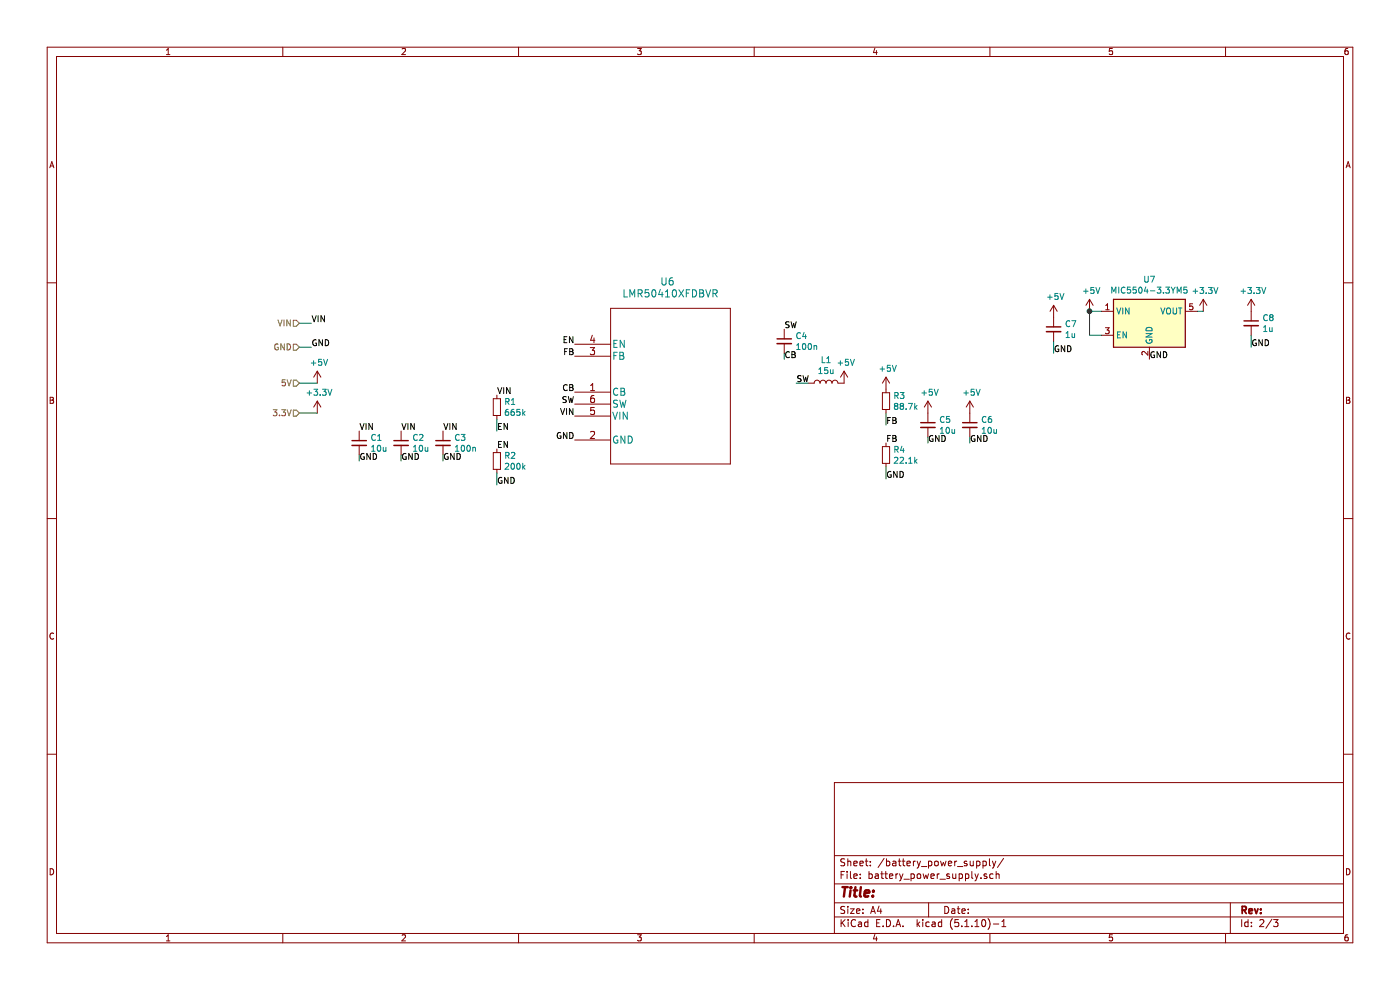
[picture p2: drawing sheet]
EESchema Schematic File Version 4
EELAYER 30 0
EELAYER END
$Descr A4 11693 8268
encoding utf-8
Sheet 2 3
Title ""
Date ""
Rev ""
Comp ""
Comment1 ""
Comment2 ""
Comment3 ""
Comment4 ""
$EndDescr
$Comp
L symbols:LMR50410YQDBVRQ1 U6
U 1 1
P 4800 2875
F 0 "U6" H 5575 3400 60  0000 C CNN
F 1 "LMR50410XFDBVR" H 5600 3300 60  0000 C CNN
F 2 "myFootprints:LMR50410XFDBVR" H 4800 2815 60  0001 C CNN
F 3 "" H 4800 2875 60  0000 C CNN
	1    4800 2875
	1    0    0    -1  
$EndComp
Wire Wire Line
	3000 3800 3000 3850
Text Label 3000 3850 0    50   ~ 0
GND
Text Label 3000 3600 0    50   ~ 0
VIN
$Comp
L Device:C_Small C1
U 1 1
P 3000 3700
F 0 "C1" H 3092 3746 50  0000 L CNN
F 1 "10u" H 3092 3655 50  0000 L CNN
F 2 "Capacitor_SMD:C_0603_1608Metric_Pad1.08x0.95mm_HandSolder" H 3000 3700 50  0001 C CNN
F 3 "~" H 3000 3700 50  0001 C CNN
	1    3000 3700
	1    0    0    -1  
$EndComp
Wire Wire Line
	3350 3800 3350 3850
Text Label 3350 3850 0    50   ~ 0
GND
Text Label 3350 3600 0    50   ~ 0
VIN
$Comp
L Device:C_Small C2
U 1 1
P 3350 3700
F 0 "C2" H 3442 3746 50  0000 L CNN
F 1 "10u" H 3442 3655 50  0000 L CNN
F 2 "Capacitor_SMD:C_0603_1608Metric_Pad1.08x0.95mm_HandSolder" H 3350 3700 50  0001 C CNN
F 3 "~" H 3350 3700 50  0001 C CNN
	1    3350 3700
	1    0    0    -1  
$EndComp
Wire Wire Line
	3700 3800 3700 3850
Text Label 3700 3850 0    50   ~ 0
GND
Text Label 3700 3600 0    50   ~ 0
VIN
$Comp
L Device:C_Small C3
U 1 1
P 3700 3700
F 0 "C3" H 3792 3746 50  0000 L CNN
F 1 "100n" H 3792 3655 50  0000 L CNN
F 2 "Capacitor_SMD:C_0603_1608Metric_Pad1.08x0.95mm_HandSolder" H 3700 3700 50  0001 C CNN
F 3 "~" H 3700 3700 50  0001 C CNN
	1    3700 3700
	1    0    0    -1  
$EndComp
$Comp
L Device:R_Small R1
U 1 1
P 4150 3400
F 0 "R1" H 4209 3446 50  0000 L CNN
F 1 "665k" H 4209 3355 50  0000 L CNN
F 2 "Resistor_SMD:R_0805_2012Metric_Pad1.20x1.40mm_HandSolder" H 4150 3400 50  0001 C CNN
F 3 "~" H 4150 3400 50  0001 C CNN
	1    4150 3400
	1    0    0    -1  
$EndComp
Text Label 4150 3300 0    50   ~ 0
VIN
Text Label 4150 3600 0    50   ~ 0
EN
Wire Wire Line
	4150 3500 4150 3600
$Comp
L Device:R_Small R2
U 1 1
P 4150 3850
F 0 "R2" H 4209 3896 50  0000 L CNN
F 1 "200k" H 4209 3805 50  0000 L CNN
F 2 "Resistor_SMD:R_0603_1608Metric_Pad0.98x0.95mm_HandSolder" H 4150 3850 50  0001 C CNN
F 3 "~" H 4150 3850 50  0001 C CNN
	1    4150 3850
	1    0    0    -1  
$EndComp
Text Label 4150 3750 0    50   ~ 0
EN
Text Label 4150 4050 0    50   ~ 0
GND
Wire Wire Line
	4150 3950 4150 4050
Wire Wire Line
	6550 2950 6550 3000
Text Label 6550 3000 0    50   ~ 0
CB
Text Label 6550 2750 0    50   ~ 0
SW
$Comp
L Device:C_Small C4
U 1 1
P 6550 2850
F 0 "C4" H 6642 2896 50  0000 L CNN
F 1 "100n" H 6642 2805 50  0000 L CNN
F 2 "Capacitor_SMD:C_0603_1608Metric_Pad1.08x0.95mm_HandSolder" H 6550 2850 50  0001 C CNN
F 3 "~" H 6550 2850 50  0001 C CNN
	1    6550 2850
	1    0    0    -1  
$EndComp
Wire Wire Line
	7750 3650 7750 3700
Text Label 7750 3700 0    50   ~ 0
GND
$Comp
L Device:C_Small C5
U 1 1
P 7750 3550
F 0 "C5" H 7842 3596 50  0000 L CNN
F 1 "10u" H 7842 3505 50  0000 L CNN
F 2 "Capacitor_SMD:C_1206_3216Metric_Pad1.33x1.80mm_HandSolder" H 7750 3550 50  0001 C CNN
F 3 "~" H 7750 3550 50  0001 C CNN
	1    7750 3550
	1    0    0    -1  
$EndComp
Wire Wire Line
	8100 3650 8100 3700
Text Label 8100 3700 0    50   ~ 0
GND
$Comp
L Device:C_Small C6
U 1 1
P 8100 3550
F 0 "C6" H 8192 3596 50  0000 L CNN
F 1 "10u" H 8192 3505 50  0000 L CNN
F 2 "Capacitor_SMD:C_1206_3216Metric_Pad1.33x1.80mm_HandSolder" H 8100 3550 50  0001 C CNN
F 3 "~" H 8100 3550 50  0001 C CNN
	1    8100 3550
	1    0    0    -1  
$EndComp
$Comp
L Device:R_Small R3
U 1 1
P 7400 3350
F 0 "R3" H 7459 3396 50  0000 L CNN
F 1 "88.7k" H 7459 3305 50  0000 L CNN
F 2 "Resistor_SMD:R_0603_1608Metric_Pad0.98x0.95mm_HandSolder" H 7400 3350 50  0001 C CNN
F 3 "~" H 7400 3350 50  0001 C CNN
	1    7400 3350
	1    0    0    -1  
$EndComp
Text Label 7400 3550 0    50   ~ 0
FB
Wire Wire Line
	7400 3450 7400 3550
$Comp
L Device:R_Small R4
U 1 1
P 7400 3800
F 0 "R4" H 7459 3846 50  0000 L CNN
F 1 "22.1k" H 7459 3755 50  0000 L CNN
F 2 "Resistor_SMD:R_0603_1608Metric_Pad0.98x0.95mm_HandSolder" H 7400 3800 50  0001 C CNN
F 3 "~" H 7400 3800 50  0001 C CNN
	1    7400 3800
	1    0    0    -1  
$EndComp
Text Label 7400 3700 0    50   ~ 0
FB
Text Label 7400 4000 0    50   ~ 0
GND
Wire Wire Line
	7400 3900 7400 4000
$Comp
L Device:L L1
U 1 1
P 6900 3200
F 0 "L1" V 7090 3200 50  0000 C CNN
F 1 "15u" V 6999 3200 50  0000 C CNN
F 2 "Inductor_SMD:L_Bourns-SRU8043" H 6900 3200 50  0001 C CNN
F 3 "~" H 6900 3200 50  0001 C CNN
	1    6900 3200
	0    -1   -1   0   
$EndComp
Text Label 6650 3200 0    50   ~ 0
SW
Wire Wire Line
	6750 3200 6650 3200
$Comp
L power:+5V #PWR017
U 1 1
P 7050 3200
F 0 "#PWR017" H 7050 3050 50  0001 C CNN
F 1 "+5V" H 7065 3373 50  0000 C CNN
F 2 "" H 7050 3200 50  0001 C CNN
F 3 "" H 7050 3200 50  0001 C CNN
	1    7050 3200
	1    0    0    -1  
$EndComp
$Comp
L power:+5V #PWR018
U 1 1
P 7400 3250
F 0 "#PWR018" H 7400 3100 50  0001 C CNN
F 1 "+5V" H 7415 3423 50  0000 C CNN
F 2 "" H 7400 3250 50  0001 C CNN
F 3 "" H 7400 3250 50  0001 C CNN
	1    7400 3250
	1    0    0    -1  
$EndComp
$Comp
L power:+5V #PWR019
U 1 1
P 7750 3450
F 0 "#PWR019" H 7750 3300 50  0001 C CNN
F 1 "+5V" H 7765 3623 50  0000 C CNN
F 2 "" H 7750 3450 50  0001 C CNN
F 3 "" H 7750 3450 50  0001 C CNN
	1    7750 3450
	1    0    0    -1  
$EndComp
$Comp
L power:+5V #PWR020
U 1 1
P 8100 3450
F 0 "#PWR020" H 8100 3300 50  0001 C CNN
F 1 "+5V" H 8115 3623 50  0000 C CNN
F 2 "" H 8100 3450 50  0001 C CNN
F 3 "" H 8100 3450 50  0001 C CNN
	1    8100 3450
	1    0    0    -1  
$EndComp
Text Label 4800 3475 2    50   ~ 0
VIN
Text Label 4800 2875 2    50   ~ 0
EN
Text Label 4800 3375 2    50   ~ 0
SW
Text Label 4800 3275 2    50   ~ 0
CB
Text Label 4800 2975 2    50   ~ 0
FB
Text Label 4800 3675 2    50   ~ 0
GND
Text HLabel 2500 2700 0    50   Input ~ 0
VIN
Text HLabel 2500 2900 0    50   Input ~ 0
GND
Text HLabel 2500 3200 0    50   Input ~ 0
5V
Text Label 2600 2700 0    50   ~ 0
VIN
Text Label 2600 2900 0    50   ~ 0
GND
$Comp
L power:+5V #PWR015
U 1 1
P 2650 3200
F 0 "#PWR015" H 2650 3050 50  0001 C CNN
F 1 "+5V" H 2665 3373 50  0000 C CNN
F 2 "" H 2650 3200 50  0001 C CNN
F 3 "" H 2650 3200 50  0001 C CNN
	1    2650 3200
	1    0    0    -1  
$EndComp
Wire Wire Line
	2500 2700 2600 2700
Wire Wire Line
	2500 2900 2600 2900
Wire Wire Line
	2500 3200 2650 3200
$Comp
L Regulator_Linear:MIC5504-3.3YM5 U7
U 1 1
P 9600 2700
F 0 "U7" H 9600 3067 50  0000 C CNN
F 1 "MIC5504-3.3YM5" H 9600 2976 50  0000 C CNN
F 2 "Package_TO_SOT_SMD:SOT-23-5" H 9600 2300 50  0001 C CNN
F 3 "http://ww1.microchip.com/downloads/en/DeviceDoc/MIC550X.pdf" H 9350 2950 50  0001 C CNN
	1    9600 2700
	1    0    0    -1  
$EndComp
$Comp
L power:+5V #PWR022
U 1 1
P 9100 2600
F 0 "#PWR022" H 9100 2450 50  0001 C CNN
F 1 "+5V" H 9115 2773 50  0000 C CNN
F 2 "" H 9100 2600 50  0001 C CNN
F 3 "" H 9100 2600 50  0001 C CNN
	1    9100 2600
	1    0    0    -1  
$EndComp
Wire Wire Line
	9200 2600 9100 2600
Wire Wire Line
	9200 2800 9100 2800
Wire Wire Line
	9100 2800 9100 2600
Connection ~ 9100 2600
$Comp
L Device:C_Small C7
U 1 1
P 8800 2750
F 0 "C7" H 8892 2796 50  0000 L CNN
F 1 "1u" H 8892 2705 50  0000 L CNN
F 2 "Capacitor_SMD:C_0603_1608Metric_Pad1.08x0.95mm_HandSolder" H 8800 2750 50  0001 C CNN
F 3 "~" H 8800 2750 50  0001 C CNN
	1    8800 2750
	1    0    0    -1  
$EndComp
Text Label 10450 2900 0    50   ~ 0
GND
Text Label 8800 2950 0    50   ~ 0
GND
$Comp
L power:+5V #PWR021
U 1 1
P 8800 2650
F 0 "#PWR021" H 8800 2500 50  0001 C CNN
F 1 "+5V" H 8815 2823 50  0000 C CNN
F 2 "" H 8800 2650 50  0001 C CNN
F 3 "" H 8800 2650 50  0001 C CNN
	1    8800 2650
	1    0    0    -1  
$EndComp
Wire Wire Line
	10000 2600 10050 2600
Wire Wire Line
	10450 2800 10450 2900
Wire Wire Line
	8800 2850 8800 2950
Text Label 9600 3000 0    50   ~ 0
GND
$Comp
L Device:C_Small C8
U 1 1
P 10450 2700
F 0 "C8" H 10542 2746 50  0000 L CNN
F 1 "1u" H 10542 2655 50  0000 L CNN
F 2 "Capacitor_SMD:C_0603_1608Metric_Pad1.08x0.95mm_HandSolder" H 10450 2700 50  0001 C CNN
F 3 "~" H 10450 2700 50  0001 C CNN
	1    10450 2700
	1    0    0    -1  
$EndComp
$Comp
L power:+3.3V #PWR023
U 1 1
P 10050 2600
F 0 "#PWR023" H 10050 2450 50  0001 C CNN
F 1 "+3.3V" H 10065 2773 50  0000 C CNN
F 2 "" H 10050 2600 50  0001 C CNN
F 3 "" H 10050 2600 50  0001 C CNN
	1    10050 2600
	1    0    0    -1  
$EndComp
$Comp
L power:+3.3V #PWR024
U 1 1
P 10450 2600
F 0 "#PWR024" H 10450 2450 50  0001 C CNN
F 1 "+3.3V" H 10465 2773 50  0000 C CNN
F 2 "" H 10450 2600 50  0001 C CNN
F 3 "" H 10450 2600 50  0001 C CNN
	1    10450 2600
	1    0    0    -1  
$EndComp
Text HLabel 2500 3450 0    50   Input ~ 0
3.3V
$Comp
L power:+3.3V #PWR016
U 1 1
P 2650 3450
F 0 "#PWR016" H 2650 3300 50  0001 C CNN
F 1 "+3.3V" H 2665 3623 50  0000 C CNN
F 2 "" H 2650 3450 50  0001 C CNN
F 3 "" H 2650 3450 50  0001 C CNN
	1    2650 3450
	1    0    0    -1  
$EndComp
Wire Wire Line
	2500 3450 2650 3450
$EndSCHEMATC
